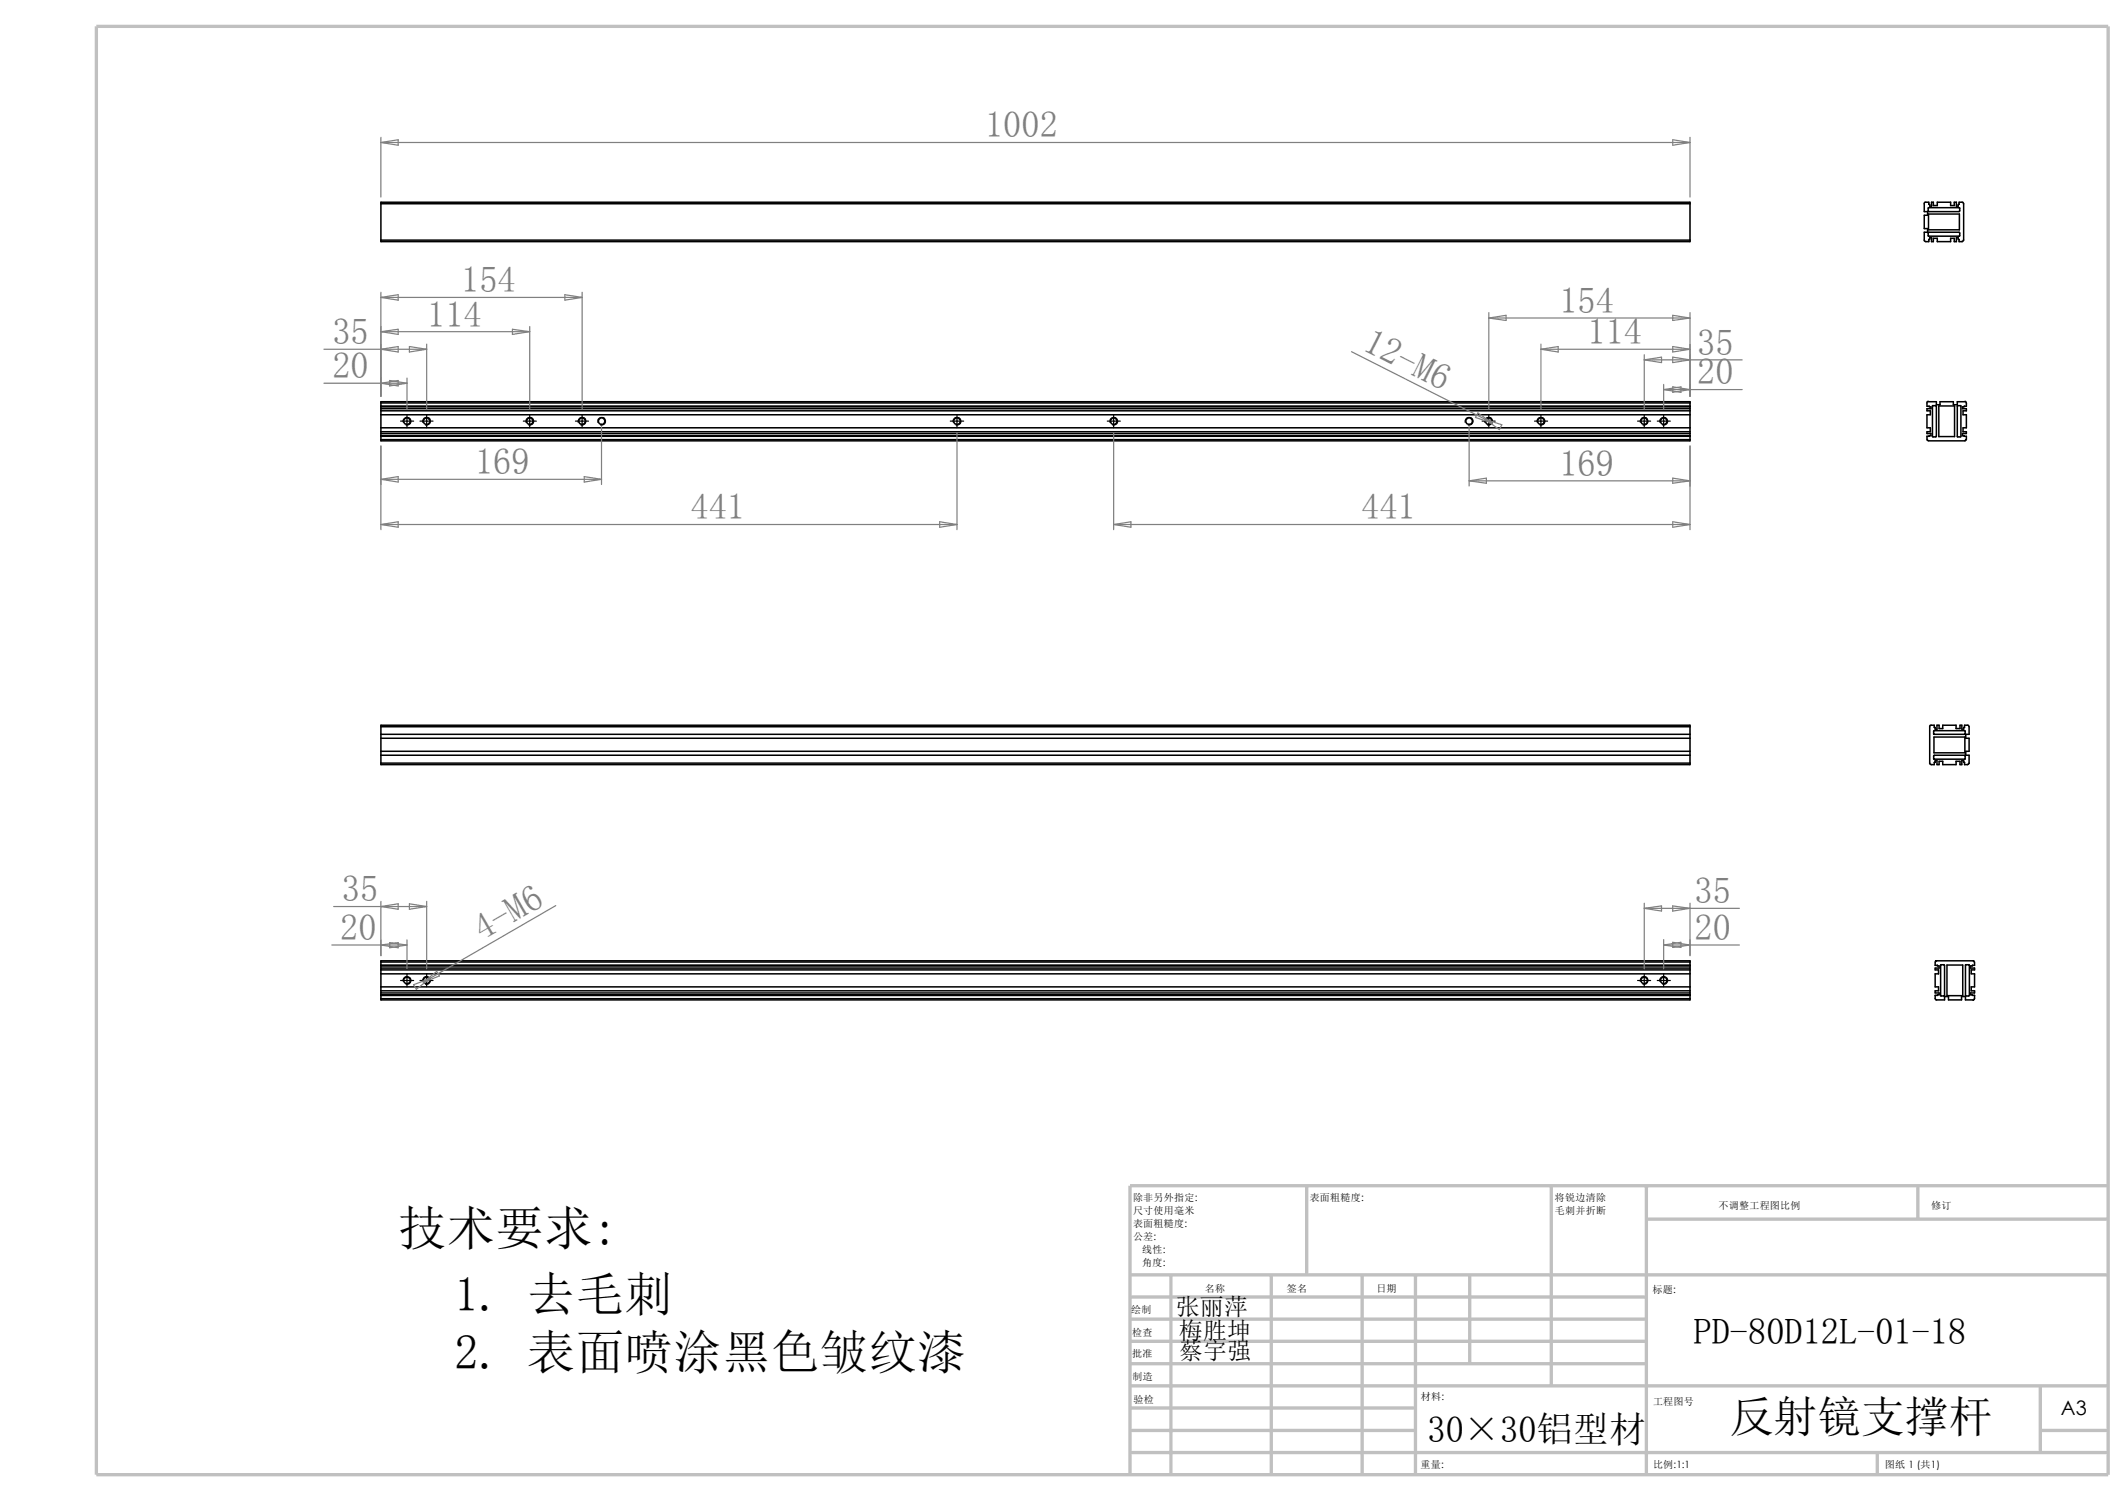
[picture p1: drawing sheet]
<svg xmlns="http://www.w3.org/2000/svg" width="297mm" height="210mm" viewBox="0 0 297 210" stroke-linecap="round" stroke-linejoin="round" font-family="sans-serif">
<g fill="none" stroke="#c0c0c0" stroke-width=".47">
<path d="M13.5 3.7h281v202.2h-281zM157.9 178h136.6M163.6 178v27.9M177.6 178v27.9M182.5 165.6v12.4M190.3 178v27.9M197.7 178v27.9M205.3 178v12.4M216.7 165.6v27.9M230 165.6v40.3M230 170.2h64.5M267.9 165.6v4.6"/>
<path d="M294.5 165.6h-136.6v40.3M157.9 190.4h72.1M157.9 187.3h72.1M157.9 184.2h72.1M157.9 181.1h72.1M157.9 199.7h39.8M157.9 196.6h39.8M157.9 193.5h136.6M285 199.7h9.5M285 193.5v9.3M157.9 202.8h136.6M262.3 202.8v3.1"/>
</g>
<g fill="none" stroke="#000" stroke-width=".21">
<path d="M53.2 28.4v-.2h182.9v.2M53.2 33.5v.2h182.9v-.2M53.2 28.4h182.9M53.2 33.5h182.9M53.2 28.4v5.1M236.1 28.4v5.1M268.8 28.3l.1-.1h.6l.1 .6h.2v-.6h.3v.5h.5v-.5h1.9v.5h.5v-.5h.3v.6h.3l.1-.6h.5l.1 .2v5.2l-.2 .1h-.4l-.1-.5h-.3v.5h-.3v-.4h-.5v.4h-1.9v-.4h-.5v.4h-.3v-.5h-.2l-.1 .5h-.6l-.1-.1v-1.2h.5v-.5h-.5v-1.8h.5v-.6h-.5zM269.4 29h4.3l.1 .5h-.1h-4.2zM269.4 32.5l.1-.1h4.2l.1 .5-4.4 .1zM269.4 29.9h4.3v2.2h-4.3zM53.2 56.3v-.2h182.9v.2M53.2 56.7v.1"/>
<path d="M53.2 56.3v.4M53.2 56.8v4M53.2 56.3h182.9M53.2 56.7h182.9M53.2 57.4h182.9M53.2 57.1h182.9M53.2 57.9h182.9M53.2 59.7h182.9M53.2 56.8h182.9M236.1 56.3v.5M236.1 56.8v4M269.4 56l-.2 .1v.6h.3"/>
<path d="M269.4 56.1h1.1v.4h.5v-.4h1.9v.4h.5v-.4h1.1M269.5 56.7l.2 .1v.3h-.5v.3h.5v.5h-.5v1.8h.5v.6h-.5v.2h.5v.3l-.5 .1v.5M270 56.6h.5v.1v4.3h-.5zM270.8 56.7h2.2v4.3h-2.2zM273.4 56.6h.5v4.4h-.5zM274.5 56l.2 .3v.4l-.5 .1v.3h.5v.3h-.5v.5h.5v1.8h-.5v.6h.5v.2h-.5v.3l.5 .1v.5M53.2 61.4v.2h182.9v-.2M53.2 60.8v.1M53.2 60.9v.5M53.2 60.5h182.9M53.2 60.3h182.9M53.2 60.9h182.9"/>
<path d="M53.2 61.4h182.9M53.2 60.8h182.9M236.1 60.8v.1M236.1 60.9v.5M269.2 61.4l.2 .2h5.1l.2-.2M53.2 101.5v-.2h182.9v.2M53.2 106.6v.2h182.9v-.2M53.2 101.5v5.1M53.2 101.5h182.9M53.2 102.5h182.9M53.2 104.9h182.9M53.2 103.1h182.9"/>
<path d="M53.2 106.6h182.9M53.2 105.5h182.9M236.1 101.5v5.1M269.6 101.3h.1h.5l.1 .5h.3v-.5h.3v.4h.5v-.4h1.9v.4h.5v-.4h.3v.5h.2l.1-.5h.6l.1 .2v1h-.5v.6h.5v1.8h-.5v.6h.5l-.1 1.1-.1 .2h-.5l-.1-.6h-.2v.6h-.3v-.5h-.5v.5h-1.9v-.5h-.5v.5h-.3v-.6h-.3l-.1 .6-.5-.1-.1-.1zM270.1 105.5h.1h4.2l.1 .5h-4.3zM270.1 102.1l4.4-.1v.5h-4.3zM270.2 102.9h4.3v2.2h-4.3zM53.2 134.3v-.1h182.9v.1M53.2 139.4v.2h182.9v-.2M53.2 134.8v.1M53.2 138.9v.1M53.2 134.3v.5"/>
<path d="M53.2 134.9v4M53.2 139v.4M53.2 134.3h182.9M53.2 134.8h182.9M53.2 135.2h182.9M53.2 135.4h182.9M53.2 136h182.9M53.2 137.8h182.9M53.2 138.3h182.9M53.2 138.6h182.9M53.2 139h182.9M53.2 139.4h182.9"/>
<path d="M53.2 134.9h182.9M53.2 138.9h182.9M236.1 134.3v.6M236.1 138.9v.5M236.1 134.9v4M270.3 134.3v.5h.4M270.4 134.3v-.1h5.3l.1 .1M270.6 134.8v.1h.3v.3h-.6v.2h.5v.6h-.5v1.8h.5v.5h-.5v.3h.6v.3l-.3 .1M270.7 139h-.4l.1 .6h1.3v-.5h.5v.5h1.8v-.5h.6v.5h1M271.1 134.7h.5l.1 .1-.1 4.3h-.5zM272 134.7h2.2v4.3h-2.2zM274.6 134.7h.5v.1v4.3h-.5z"/>
<path d="M275.8 134.3v.5l-.5 .1v.3h.5v.2h-.4v.6h.4v1.8h-.4v.5h.4v.3h-.5v.3l.5 .1v.4l-.2 .3"/>
<circle cx="56.9" cy="58.8" r=".46"/>
<circle cx="59.6" cy="58.8" r=".46"/>
<circle cx="74" cy="58.8" r=".45"/>
<circle cx="81.3" cy="58.8" r=".46"/>
<circle cx="84.1" cy="58.8" r=".45"/>
<circle cx="133.7" cy="58.8" r=".46"/>
<circle cx="155.6" cy="58.8" r=".45"/>
<circle cx="205.2" cy="58.8" r=".46"/>
<circle cx="208" cy="58.8" r=".46"/>
<circle cx="215.3" cy="58.8" r=".46"/>
<circle cx="229.7" cy="58.8" r=".46"/>
<circle cx="232.4" cy="58.8" r=".45"/>
<circle cx="56.9" cy="136.9" r=".46"/>
<circle cx="59.6" cy="136.9" r=".46"/>
<circle cx="229.7" cy="136.9" r=".46"/>
<circle cx="232.4" cy="136.9" r=".45"/>
</g>
<g fill="none" stroke="#808080" stroke-width=".17">
<path d="M53.2 19.2v8.3M53.2 19.9h182.9M53.2 19.9l2.4-.4v.8zM233.7 19.5l2.4 .4-2.4 .4zM236.1 19.2v8.3M45.3 53.5h11.6M45.3 48.8h14.3M53.2 40.8v14.5M53.2 41.5l2.4-.4v.8zM53.2 46.3l2.4-.3v.7zM53.2 48.8l2.4-.4v.7zM53.2 53.5l2.4-.4v.8z"/>
<path d="M53.2 46.3h20.8M53.2 41.5h28.1M54.4 53.1l2.5 .4-2.5 .4zM56.9 52.8v4.3M57.2 48.4l2.4 .4-2.4 .3zM59.6 48v9.1M71.6 46l2.4 .3-2.4 .4zM74 45.6v11.5M78.9 41.1l2.4 .4-2.4 .4zM81.3 40.8v16.3M84 59.6v8M188.8 49.1l18.7 9.4"/>
<path d="M205.2 59.6v8.3M206.5 57.7l1.9 1.4-2.3-.8zM207.5 58.5l2.3 .8-.3 .7zM207.5 58.5l.9 .6M208 43.6v13.5M208 44.4h28.1M208 44.4l2.4-.4v.7zM215.3 48.8h20.8M215.3 48v9.1M215.3 48.8l2.4-.4v.7zM229.7 49.5v7.6M229.7 50.2h13.7"/>
<path d="M229.7 50.2l2.4-.3v.7zM232.4 53.7v3.4M232.4 54.4h11M232.4 54.4l2.4-.4v.8zM233.7 44l2.4 .4-2.4 .3zM233.7 48.4l2.4 .4-2.4 .3zM233.7 49.9l2.4 .3-2.4 .4zM233.7 54l2.4 .4-2.4 .4zM236.1 43.6v11.7M53.2 62.3v11.7M53.2 66.9l2.4-.4v.8zM53.2 73.2l2.4-.3v.7z"/>
<path d="M53.2 73.2h80.5M53.2 66.9h30.8M81.6 66.5l2.4 .4-2.4 .4zM131.3 72.9l2.4 .3-2.4 .4zM133.7 60.5v13.5M155.6 60.5v13.5M155.6 73.2h80.5M155.6 73.2l2.4-.3v.7zM205.2 67.1l2.4-.3v.7zM205.2 67.1h30.9M233.7 66.8l2.4 .3-2.4 .4zM233.7 72.9l2.4 .3-2.4 .4z"/>
<path d="M236.1 62.3v11.7M46.4 132h10.5M46.6 126.6h13M53.2 125.9v7.5M53.2 126.6l2.4-.4v.8zM53.2 132l2.4-.4v.7zM54.4 131.6l2.5 .4-2.5 .3zM56.9 131.2v4.1M57.2 126.2l2.4 .4-2.4 .4zM57.8 137.5l2.3-.9-1.9 1.5zM59.1 137.2l1.9-1.6 .4 .7zM59.6 125.9v9.4"/>
<path d="M60.1 136.6l-1 .6M77.6 126.4l-17.5 10.2M229.7 126.1v9.2M229.7 126.8l2.4-.3v.7zM229.7 126.8h13.3M232.4 131.2v4.1M232.4 132l2.4-.4v.7zM232.4 132h10.6M233.7 126.5l2.4 .3-2.4 .4zM233.7 131.6l2.4 .4-2.4 .3zM236.1 126.1v7.3"/>
</g>
<g fill="none" stroke="#000" stroke-width=".17">
<path d="M56 58.8h1.8M56.3 59a.55 .55 0 0 1 .5-.7 .55 .55 0 0 1 .6 .6 .55 .55 0 0 1-.7 .5M56.9 57.9v1.8M58.7 58.8h1.8M59.1 59a.56 .56 0 0 1 .4-.8 .56 .56 0 0 1 .7 .7 .56 .56 0 0 1-.8 .5M59.6 57.9v1.8M73.1 58.8h1.8M73.5 59a.55 .55 0 0 1 .5-.7 .55 .55 0 0 1 .6 .6 .55 .55 0 0 1-.7 .5M74 57.9v1.8M80.4 58.8h1.8M80.8 59a.56 .56 0 0 1 .5-.8 .56 .56 0 0 1 .6 .7 .56 .56 0 0 1-.7 .5M81.3 57.9v1.8"/>
<path d="M83.5 59a.56 .56 0 0 1 .5-.8 .56 .56 0 0 1 .6 .7 .56 .56 0 0 1-.7 .5M132.8 58.8h1.8M133.2 59a.55 .55 0 0 1 .5-.7 .55 .55 0 0 1 .6 .6 .55 .55 0 0 1-.7 .5M133.7 57.9v1.8M154.7 58.8h1.8M155.1 59a.55 .55 0 0 1 .4-.7 .55 .55 0 0 1 .7 .6 .55 .55 0 0 1-.8 .5M155.6 57.9v1.8M204.7 59a.56 .56 0 0 1 .4-.8 .56 .56 0 0 1 .7 .6 .56 .56 0 0 1-.7 .6M207.1 58.8h1.8M207.4 59a.56 .56 0 0 1 .5-.8 .56 .56 0 0 1 .6 .7 .56 .56 0 0 1-.7 .5M208 57.9v1.8M214.4 58.8h1.8"/>
<path d="M214.8 59a.55 .55 0 0 1 .4-.7 .55 .55 0 0 1 .6 .6 .55 .55 0 0 1-.7 .5M215.3 57.9v1.8M228.8 58.8h1.8M229.2 59a.56 .56 0 0 1 .4-.8 .56 .56 0 0 1 .7 .7 .56 .56 0 0 1-.8 .5M229.7 57.9v1.8M231.5 58.8h1.8M231.9 59a.55 .55 0 0 1 .5-.7 .55 .55 0 0 1 .6 .6 .55 .55 0 0 1-.7 .5M232.4 57.9v1.8M56 136.9h1.8M56.3 137a.54 .54 0 0 1 .5-.6 .54 .54 0 0 1 .6 .5 .54 .54 0 0 1-.7 .5M56.9 136v1.8M58.7 136.9h1.8"/>
<path d="M59.1 137a.55 .55 0 0 1 .4-.7 .55 .55 0 0 1 .6 .6 .55 .55 0 0 1-.7 .5M59.6 136v1.8M228.8 136.9h1.8M229.2 137a.55 .55 0 0 1 .4-.7 .55 .55 0 0 1 .6 .6 .55 .55 0 0 1-.7 .5M229.7 136v1.8M231.5 136.9h1.8M231.9 137a.54 .54 0 0 1 .5-.6 .54 .54 0 0 1 .6 .5 .54 .54 0 0 1-.7 .5M232.4 136v1.8"/>
</g>
<g font-size="6.7">
<text x="55.6" y="173.8">技术要求:</text>
<text x="63.5" y="183">1. 去毛刺</text>
<text x="63.5" y="191.1">2. 表面喷涂黑色皱纹漆</text>
</g>
<text font-size="6.1" x="241.6" y="199.9">反射镜支撑杆</text>
<g font-size="5.1" fill="#808080">
<text x="137.6" y="19.2">1002</text>
<text x="64.4" y="40.8">154</text>
<text x="59.7" y="45.6">114</text>
<text x="217.8" y="43.7">154</text>
<text x="46.4" y="52.8">20</text>
<text x="46.4" y="48">35</text>
<text x="190.2" y="48.9" transform="rotate(27 190.2 48.9)">12-M6</text>
<text x="221.8" y="48">114</text>
<text x="237.1" y="53.7">20</text>
<text x="237.1" y="49.5">35</text>
<text x="66.4" y="66.2">169</text>
<text x="217.8" y="66.4">169</text>
<text x="96.5" y="72.5">441</text>
<text x="190.2" y="72.5">441</text>
<text x="47.8" y="125.9">35</text>
<text x="47.5" y="131.2">20</text>
<text x="67.4" y="131.4" transform="rotate(-30 67.4 131.4)">4-M6</text>
<text x="236.7" y="131.2">20</text>
<text x="236.7" y="126.1">35</text>
</g>
<g font-size="5.1">
<text x="236.6" y="187.6">PD-80D12L-01-18</text>
<text x="199.4" y="201.3">30×30铝型材</text>
</g>
<g font-size="3.3">
<text x="164.3" y="183.6">张丽萍</text>
<text x="164.7" y="187">梅胜坤</text>
<text x="164.7" y="189.8">蔡宇强</text>
</g>
<text font-size="2.8" x="287.9" y="197.6">A3</text>
<g font-size="1.4">
<text x="158.3" y="167.7">除非另外指定:</text>
<text x="183" y="167.7">表面粗糙度:</text>
<text x="217.2" y="167.6">将锐边清除</text>
<text x="158.3" y="169.5">尺寸使用毫米</text>
<text x="158.3" y="171.4">表面粗糙度:</text>
<text x="158.3" y="173.2">公差:</text>
<text x="217.2" y="169.5">毛刺并折断</text>
<text x="240.1" y="168.7">不调整工程图比例</text>
<text x="269.8" y="168.9">修订</text>
<text x="159.6" y="176.8">角度:</text>
<text x="159.6" y="175">线性:</text>
<text x="158" y="183.4">绘制</text>
<text x="168.3" y="180.4">名称</text>
<text x="179.8" y="180.4">签名</text>
<text x="192.3" y="180.4">日期</text>
<text x="230.8" y="180.6">标题:</text>
<text x="158.2" y="189.5">批准</text>
<text x="158.2" y="186.5">检查</text>
<text x="158.2" y="192.7">制造</text>
<text x="158.4" y="195.9">验检</text>
<text x="198.5" y="195.4">材料:</text>
<text x="230.9" y="196.2">工程图号</text>
<text x="198.5" y="204.9">重量:</text>
<text x="230.9" y="204.9">比例:1:1</text>
<text x="263.3" y="204.9">图纸 1 (共1)</text>
</g>
</svg>
